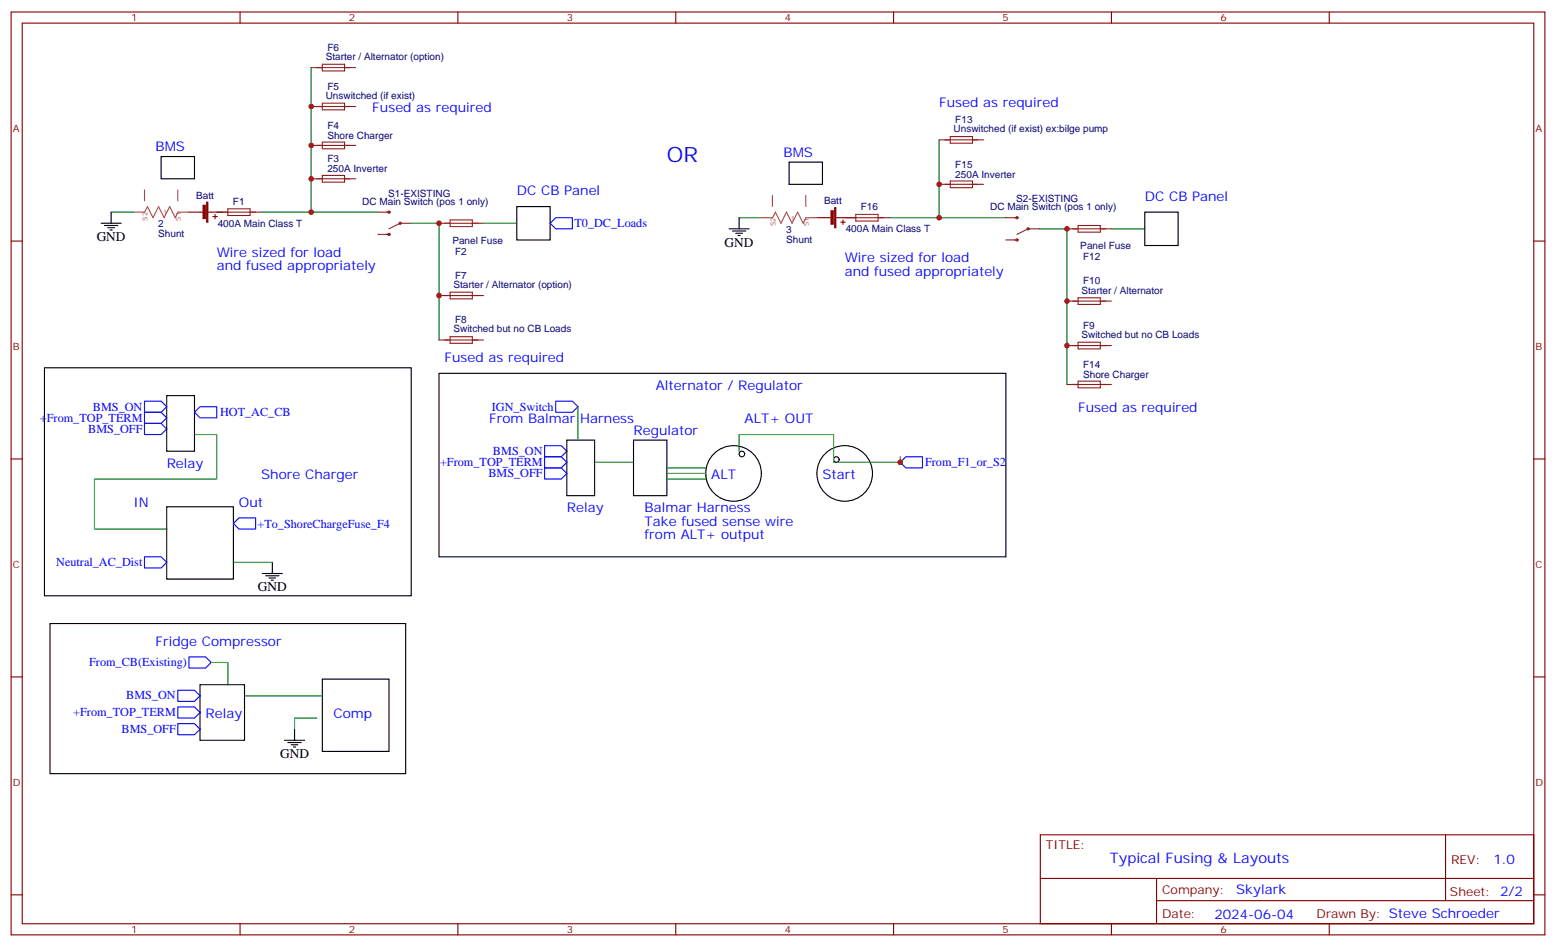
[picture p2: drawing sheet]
<svg xmlns="http://www.w3.org/2000/svg" width="494mm" height="300mm" viewBox="0 0 494 300" stroke-linecap="round" stroke-linejoin="round" font-family="sans-serif">
<g fill="none" stroke="#870000" stroke-width=".35">
<path d="M3.5 3.8h486.9v292.8h-486.9zM7.1 7.3h479.7v285.8h-479.7zM76.2 3.8v3.5M145.3 3.8v3.5M214.5 3.8v3.5M283.6 3.8v3.5M352.8 3.8v3.5M421.9 3.8v3.5M3.5 76.5h3.6M486.8 76.5h3.6M3.5 145.6h3.6M486.8 145.6h3.6"/>
<path d="M3.5 214.8h3.6M486.8 214.8h3.6M330.2 264.9h156.6v28.2h-156.6zM330.2 278.7h156.5M367.1 278.7v14.1M458.8 264.9v20.9M3.5 283.9h3.6M76.2 293.1v3.5M145.3 293.1v3.5M214.5 293.1v3.5M283.6 293.1v3.5M352.8 293.1v3.5"/>
<path d="M367.1 285.8h119.6M421.9 293.1v3.5M486.8 283.9h3.6"/>
</g>
<path d="M42.3 67.3h3.5M45.9 60.3v3.4M45.9 67.3l.9-1.8 1.8 3.6 1.7-3.6 1.8 3.6 1.8-3.6 1.7 3.6 .9-1.8h3.5M56.4 60.3v3.4M241.7 69.1h3.4M245.2 62v3.5M245.2 69.1l.9-1.8 1.8 3.5 1.7-3.5 1.8 3.5 1.8-3.5 1.7 3.5 .9-1.7h3.5M255.8 62v3.5" fill="none" stroke="#a64a4a" stroke-width=".35"/>
<g fill="none" stroke="#8c2424" stroke-width=".35">
<path d="M98.8 33.8h14.1M98.8 21.4h14.1M102.3 20.4h7.1v2.1h-7.1zM102.3 32.7h7.1v2.2h-7.1zM98.8 56.7h14.1M98.8 46.1h14.1M102.3 55.7h7.1v2.1h-7.1zM102.3 45.1h7.1v2.1h-7.1zM298.1 44.4h14.1M298.1 58.5h14.1M301.6 43.3h7.1v2.1h-7.1zM301.6 57.4h7.1v2.1h-7.1z"/>
<path d="M68.8 67.3h14.1M72.3 66.3h7.1v2.1h-7.1zM119.9 67.3h3.6M119.9 74.4h3.6M130.5 70.8h-3.5l-3.5 1.8M139.3 70.8h14.2M142.9 69.8h7v2.1h-7zM268.1 69.1h14.1M271.6 68h7.1v2.1h-7.1zM319.3 69.1h3.5M319.3 76.1h3.5M329.8 72.6h-3.5l-3.5 1.8"/>
<path d="M338.7 72.6h14.1M342.2 71.5h7v2.2h-7zM139.3 93.8h14.2M142.9 92.7h7v2.1h-7zM338.7 95.5h14.1M342.2 94.5h7v2.1h-7zM139.3 107.9h14.2M142.9 106.8h7v2.1h-7zM338.7 109.6h14.1M342.2 108.6h7v2.1h-7zM338.7 122h14.1M342.2 120.9h7v2.1h-7z"/>
<circle cx="123.5" cy="67.3" r=".35"/>
<circle cx="123.5" cy="74.4" r=".35"/>
<circle cx="127" cy="70.8" r=".35"/>
<circle cx="322.8" cy="69.1" r=".35"/>
<circle cx="322.8" cy="76.1" r=".35"/>
<circle cx="326.3" cy="72.6" r=".35"/>
</g>
<g fill="#850000" stroke="#850000" stroke-width=".35">
<path d="M65.6 64.1h.4v6.4h-.4z"/>
<path d="M64.5 65.1h.7v4.3h-.7z"/>
<path d="M264.9 65.9h.4v6.3h-.4z"/>
<path d="M263.8 66.9h.7v4.2h-.7z"/>
</g>
<path d="M60 67.3h4.6M66 67.3h4.6M67.6 68.7h1.4M68.3 68v1.4M259.3 69.1h4.6M265.3 69.1h4.6M266.9 70.5h1.4M267.6 69.8v1.4" fill="none" stroke="#850000" stroke-width=".35"/>
<g fill="none" stroke="#000" stroke-width=".35">
<path d="M51.2 49.7h10.5v7h-10.5zM250.5 51.4h10.6v7.1h-10.6zM32.1 70.8h6.4M33.2 71.5h4.2M34.2 72.2h2.1M34.9 73h.7M35.3 67.3v3.5M164 65.5h10.6v10.6h-10.6zM231.4 72.6h6.4M232.5 73.3h4.2M233.5 74h2.2M234.2 74.7h.7"/>
<path d="M234.6 69.1v3.5M363.4 67.3h10.5v10.6h-10.5zM14.1 116.7h116.4v72.3h-116.4zM139.3 118.5h180v58.2h-180zM52.9 125.5h8.8v17.7h-8.8zM179.9 139.6h8.8v17.7h-8.8zM201.1 139.6h10.6v17.7h-10.6zM52.9 160.8h21.2v22.9h-21.2zM86.4 178.4v3.6M15.9 197.8h112.9v47.7h-112.9zM83.3 182h6.3M84.3 182.7h4.2"/>
<path d="M85.4 183.4h2.1M86.1 184.1h.7M63.5 217.2h14.1v17.7h-14.1zM102.3 215.5h21.2v22.9h-21.2zM90.3 234.9h6.4M91.4 235.6h4.2M92.4 236.3h2.1M93.1 237h.7M93.5 231.4v3.5"/>
<circle cx="232.8" cy="150.2" r="8.8"/>
<circle cx="235.5" cy="144" r=".88"/>
<circle cx="265.5" cy="145.8" r=".88"/>
<circle cx="268.1" cy="150.2" r="8.8"/>
</g>
<g fill="none" stroke="#008700" stroke-width=".35">
<path d="M98.8 21.4v45.9M298.1 44.4v24.7M35.3 67.3h7M82.9 67.3h37M130.5 70.8h8.8v37.1M153.5 70.8h10.5M234.6 69.1h7.1M282.2 69.1h37.1M329.8 72.6h8.9v49.4M352.8 72.6h10.6M61.7 137.9h7.1v14.1h-38.8v15.9h22.9M183.4 129v10.6"/>
<path d="M188.7 146.7h12.4M211.7 150.2h12.3v1.8h-12.3M211.7 148.4h12.3M234.6 143.2v-5.3h30v8.8h21.2v-1.8M74.1 178.4h12.3M67 210.2h5.3v7M77.6 220.8h24.7M100.5 227.8h-7v3.6"/>
</g>
<g fill="none" stroke="#00f" stroke-width=".35">
<path d="M174.6 70.8l1.8-1.7h5.3v3.5h-5.3zM45.9 134.3h5.3l1.7 1.8-1.7 1.8h-5.3zM45.9 127.3h5.3l1.7 1.7-1.7 1.8h-5.3zM45.9 130.8h5.3l1.7 1.8-1.7 1.7h-5.3zM61.7 130.8l1.8-1.8h5.3v3.6h-5.3zM176.4 127.3h5.3l1.7 1.7-1.7 1.8h-5.3zM172.9 141.4h5.3l1.7 1.8-1.7 1.7h-5.3zM172.9 144.9h5.3l1.7 1.8-1.7 1.7h-5.3zM172.9 148.4h5.3l1.7 1.8-1.7 1.8h-5.3zM285.8 146.7l1.7-1.8h5.3v3.5h-5.3zM45.9 176.7h5.3l1.7 1.7-1.7 1.8h-5.3zM74.1 166.1l1.7-1.8h5.3v3.6h-5.3z"/>
<path d="M56.4 219h5.3l1.8 1.8-1.8 1.7h-5.3zM60 208.4h5.3l1.7 1.8-1.7 1.7h-5.3zM56.4 229.6h5.3l1.8 1.8-1.8 1.7h-5.3zM56.4 224.3h5.3l1.8 1.8-1.8 1.7h-5.3z"/>
</g>
<g fill="#c00">
<circle cx="98.8" cy="67.3" r=".88"/>
<circle cx="98.8" cy="33.8" r=".88"/>
<circle cx="139.3" cy="70.8" r=".88"/>
<circle cx="139.3" cy="93.8" r=".88"/>
<circle cx="285.8" cy="146.7" r=".88"/>
<circle cx="98.8" cy="56.7" r=".88"/>
<circle cx="98.8" cy="46.1" r=".88"/>
<circle cx="298.1" cy="58.5" r=".88"/>
<circle cx="338.7" cy="95.5" r=".88"/>
<circle cx="338.7" cy="72.6" r=".88"/>
<circle cx="298.1" cy="69.1" r=".88"/>
<circle cx="338.7" cy="109.6" r=".88"/>
</g>
<text font-size="6.7" fill="#00f" x="211.7" y="51.4">OR</text>
<text font-size="4.6" fill="#00f" x="352.3" y="273.9">Typical Fusing &amp; Layouts</text>
<g font-size="4.2" fill="#00f">
<text x="118.2" y="35.6">Fused as required</text>
<text x="298.1" y="33.8">Fused as required</text>
<text x="49.4" y="47.9">BMS</text>
<text x="248.7" y="49.7">BMS</text>
<text x="164" y="62">DC CB Panel</text>
<text x="363.4" y="63.8">DC CB Panel</text>
<text x="68.8" y="81.4">Wire sized for load</text>
<text x="268.1" y="83.2">Wire sized for load</text>
<text x="68.8" y="85.7">and fused appropriately</text>
<text x="268.1" y="87.4">and fused appropriately</text>
<text x="141.1" y="114.9">Fused as required</text>
<text x="208.1" y="123.8">Alternator / Regulator</text>
<text x="342.2" y="130.8">Fused as required</text>
<text x="155.2" y="134.3">From Balmar Harness</text>
<text x="201.1" y="137.9">Regulator</text>
<text x="236.4" y="134.3">ALT+ OUT</text>
<text x="52.9" y="148.4">Relay</text>
<text x="82.9" y="152">Shore Charger</text>
<text x="225.8" y="152">ALT</text>
<text x="261.1" y="152">Start</text>
<text x="42.3" y="160.8">IN</text>
<text x="75.8" y="160.8">Out</text>
<text x="179.9" y="162.6">Relay</text>
<text x="204.6" y="162.6">Balmar Harness</text>
<text x="204.6" y="166.8">Take fused sense wire</text>
<text x="204.6" y="171">from ALT+ output</text>
<text x="49.4" y="204.9">Fridge Compressor</text>
<text x="65.3" y="227.8">Relay</text>
<text x="105.8" y="227.8">Comp</text>
<text x="474" y="274.1">1.0</text>
<text x="392.4" y="283.7">Skylark</text>
<text x="385.5" y="291.5">2024-06-04</text>
</g>
<g font-size="4.2">
<text x="30.7" y="76.5">GND</text>
<text x="230" y="78.2">GND</text>
<text x="81.8" y="187.6">GND</text>
<text x="88.9" y="240.5">GND</text>
</g>
<g font-size="3.9" fill="#00f">
<text x="182.3" y="72.2">T0_DC_Loads</text>
<text x="29.5" y="130.3">BMS_ON</text>
<text x="156.1" y="130.3">IGN_Switch</text>
<text x="12.7" y="133.7">+From_TOP_TERM</text>
<text x="28" y="137.3">BMS_OFF</text>
<text x="69.8" y="132.1">HOT_AC_CB</text>
<text x="139.7" y="147.8">+From_TOP_TERM</text>
<text x="156.5" y="144.4">BMS_ON</text>
<text x="293.6" y="148">From_F1_or_S2</text>
<text x="155" y="151.4">BMS_OFF</text>
<text x="81.7" y="167.4">+To_ShoreChargeFuse_F4</text>
<text x="17.8" y="179.6">Neutral_AC_Dist</text>
<text x="28.3" y="211.3">From_CB(Existing)</text>
<text x="40.1" y="221.9">BMS_ON</text>
<text x="23.3" y="227.2">+From_TOP_TERM</text>
<text x="38.6" y="232.5">BMS_OFF</text>
</g>
<g font-size="3.9" fill="#800">
<text x="332" y="269.5">TITLE:</text>
<text x="460.6" y="274.1">REV:</text>
<text x="368.9" y="283.7">Company:</text>
<text x="460.2" y="284.3">Sheet: 2/2</text>
<text x="368.9" y="291.3">Date:</text>
<text x="417.9" y="291.4">Drawn By: Steve Schroeder</text>
</g>
<g font-size="3.2" fill="#800">
<text x="41.6" y="6.8">1</text>
<text x="110.8" y="6.8">2</text>
<text x="179.9" y="6.8">3</text>
<text x="249.1" y="6.8">4</text>
<text x="318.2" y="6.8">5</text>
<text x="387.3" y="6.8">6</text>
<text x="4.1" y="41.9">A</text>
<text x="487.4" y="41.9">A</text>
<text x="4.1" y="111.1">B</text>
<text x="487.4" y="111.1">B</text>
<text x="4.1" y="180.2">C</text>
<text x="487.4" y="180.2">C</text>
<text x="4.1" y="249.3">D</text>
<text x="487.4" y="249.3">D</text>
<text x="41.6" y="296.1">1</text>
<text x="110.8" y="296.1">2</text>
<text x="179.9" y="296.1">3</text>
<text x="249.1" y="296.1">4</text>
<text x="318.2" y="296.1">5</text>
<text x="387.3" y="296.1">6</text>
</g>
<g font-size="3.2" fill="#000080">
<text x="103.9" y="16.1">F6</text>
<text x="103.4" y="19.1">Starter / Alternator (option)</text>
<text x="103.9" y="28.5">F5</text>
<text x="103.4" y="31.4">Unswitched (if exist)</text>
<text x="103.9" y="40.9">F4</text>
<text x="302.7" y="42">Unswitched (if exist) ex:bilge pump</text>
<text x="303.2" y="39">F13</text>
<text x="103.9" y="44">Shore Charger</text>
<text x="103.9" y="51.5">F3</text>
<text x="303.2" y="53.3">F15</text>
<text x="103.9" y="54.6">250A Inverter</text>
<text x="303.2" y="56.4">250A Inverter</text>
<text x="62.2" y="63.1">Batt</text>
<text x="73.9" y="64.9">F1</text>
<text x="115" y="64.9">DC Main Switch (pos 1 only)</text>
<text x="123.2" y="62.4">S1-EXISTING</text>
<text x="261.6" y="64.8">Batt</text>
<text x="322.5" y="64.1">S2-EXISTING</text>
<text x="69.1" y="72">400A Main Class T</text>
<text x="273.2" y="66.7">F16</text>
<text x="314.3" y="66.7">DC Main Switch (pos 1 only)</text>
<text x="50.2" y="75.2">Shunt</text>
<text x="50.2" y="72.1">2</text>
<text x="143.6" y="77.3">Panel Fuse</text>
<text x="249.6" y="77">Shunt</text>
<text x="249.6" y="73.8">3</text>
<text x="268.4" y="73.7">400A Main Class T</text>
<text x="144.5" y="80.8">F2</text>
<text x="342.9" y="79">Panel Fuse</text>
<text x="343.8" y="82.6">F12</text>
<text x="144.5" y="88.4">F7</text>
<text x="143.9" y="91.4">Starter / Alternator (option)</text>
<text x="343.3" y="93.1">Starter / Alternator</text>
<text x="343.8" y="90.2">F10</text>
<text x="143.9" y="105.5">Switched but no CB Loads</text>
<text x="144.5" y="102.5">F8</text>
<text x="343.3" y="107.2">Switched but no CB Loads</text>
<text x="343.8" y="104.3">F9</text>
<text x="343.8" y="119.9">Shore Charger</text>
<text x="343.8" y="116.8">F14</text>
</g>
<g font-size="2.1" fill="#a54b4b">
<text x="46.8" y="70" transform="rotate(-90 46.8 70)">S2</text>
<text x="51.7" y="68.4">1</text>
<text x="57.4" y="70" transform="rotate(-90 57.4 70)">S1</text>
<text x="246.2" y="71.8" transform="rotate(-90 246.2 71.8)">S2</text>
<text x="251.1" y="70.1">1</text>
<text x="256.8" y="71.8" transform="rotate(-90 256.8 71.8)">S1</text>
</g>
</svg>
